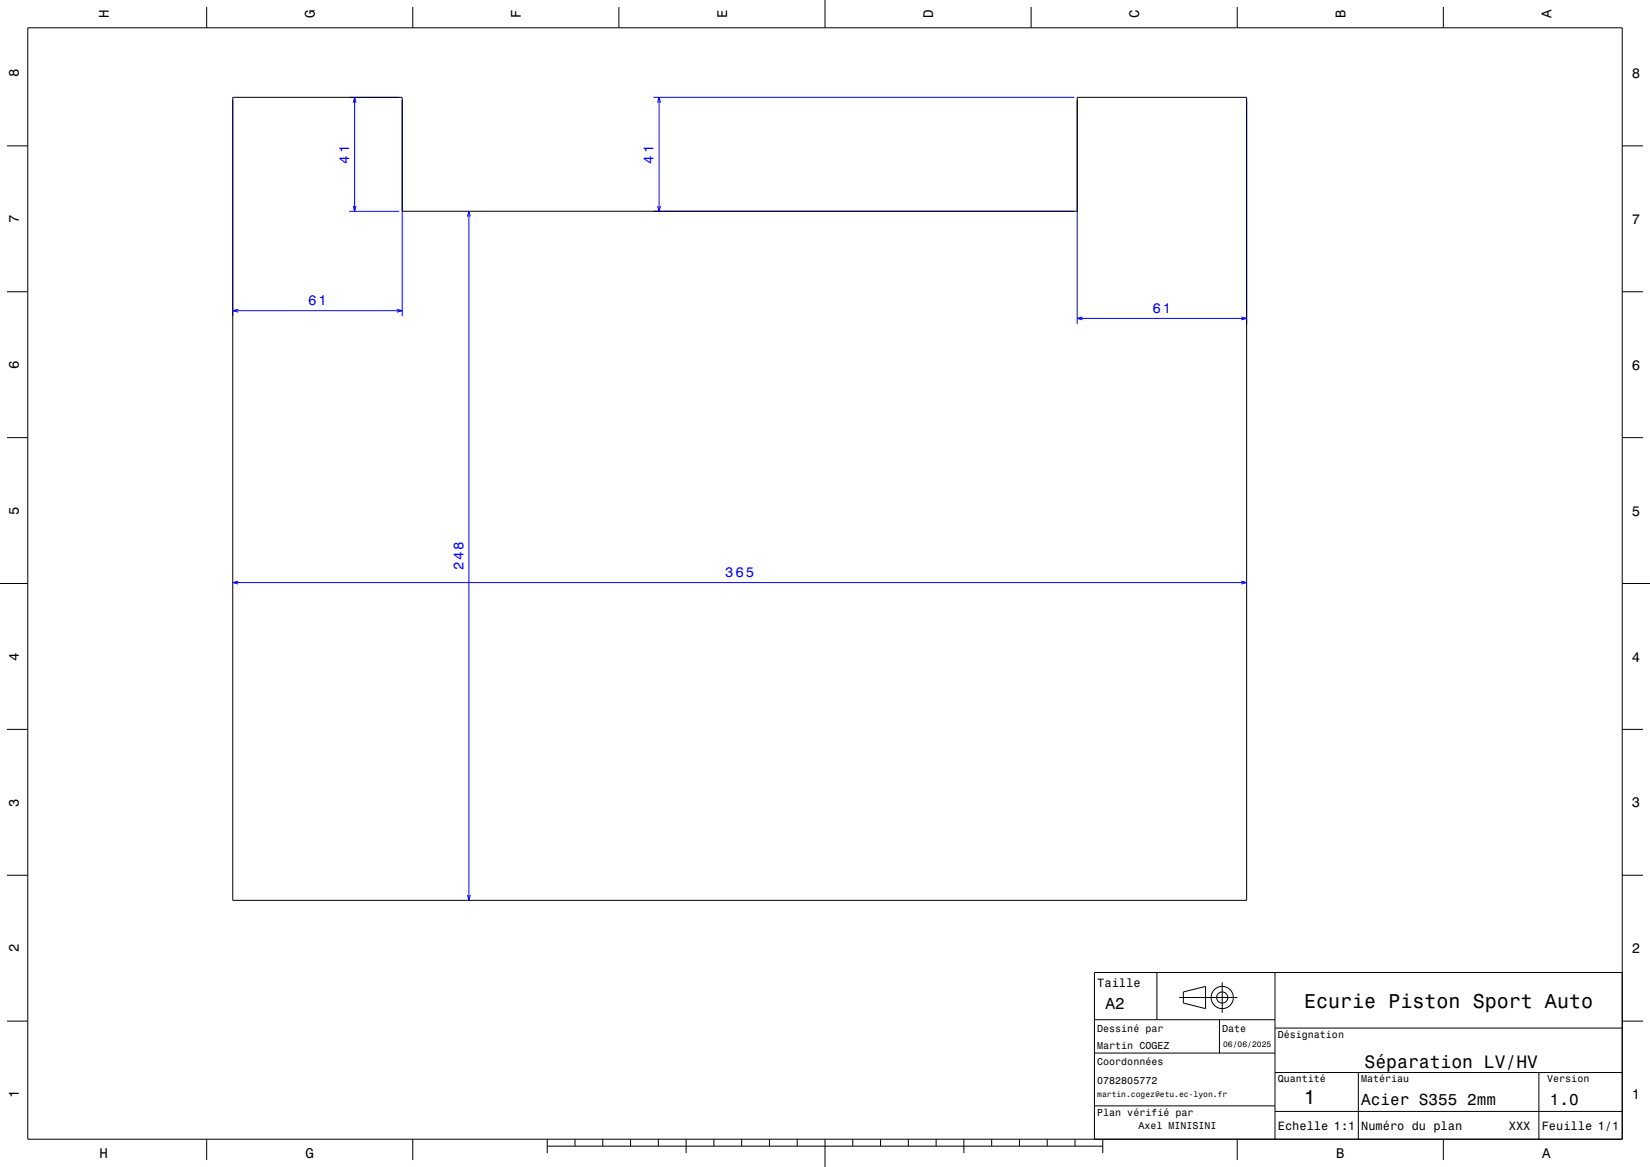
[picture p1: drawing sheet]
<svg xmlns="http://www.w3.org/2000/svg" width="594mm" height="420mm" viewBox="0 0 594 420" stroke-linecap="round" stroke-linejoin="round" font-family="sans-serif">
<g fill="none" stroke="#00f" stroke-width=".36">
<path d="M83.8 36.1v77.7M125.7 35h18M127.1 37l.6-2 .5 2M127.7 35v41M144.8 36.1v77.7M235.3 35h151.5M236.7 37l.6-2 .5 2M237.3 35v41M387.8 36.1v80.5M448.8 36.1v80.5M125.7 76h18M127.1 74.1l.6 1.9 .5-1.9"/>
<path d="M168.3 78l.5-2 .5 2M168.8 76v248M235.3 76h151.5M236.7 74.1l.6 1.9 .5-1.9M83.8 111.8h61M85.7 111.3l-1.9 .5 1.9 .5M142.9 111.3l1.9 .5-1.9 .5M387.8 114.6h61M389.7 114.1l-1.9 .5 1.9 .5M446.9 114.1l1.9 .5-1.9 .5M83.8 209.7h365M85.7 209.2l-1.9 .5 1.9 .5"/>
<path d="M446.9 209.2l1.9 .5-1.9 .5M168.3 322.1l.5 1.9 .5-1.9"/>
</g>
<g fill="none" stroke="#000" stroke-width=".36">
<path d="M10 10h574v400h-574zM74.4 2.5v7.5M148.6 2.5v7.5M222.8 2.5v7.5M297 0v10M371.2 2.5v7.5M445.4 2.5v7.5M519.6 2.5v7.5M83.8 35h61v41h243v-41h61v289h-365zM2.5 52.5h7.5M584 52.5h7.5M2.5 105h7.5"/>
<path d="M584 105h7.5M2.5 157.5h7.5M584 157.5h7.5M0 210h10M584 210h10M2.5 262.5h7.5M584 262.5h7.5M2.5 315h7.5M584 315h7.5M416.5 350v17M424.5 359h21M426 357l8-2v8l-8-2z"/>
<path d="M440 353.5v11M459 350v60M584 350h-190v60M2.5 367.5h7.5M394 367h65M394 379h65M439 367v12M459 370h125M584 367.5h7.5M394 398h65M459 386h125M489 386v24"/>
<path d="M554 386v24M74.4 410v7.5M148.6 410v7.5M197 412.5h200M197 410v5M207 410v2.5M217 410v2.5M227 410v2.5M237 410v2.5M247 410v5M257 410v2.5M267 410v2.5"/>
<path d="M277 410v2.5M287 410v2.5M297 410v10M307 410v2.5M317 410v2.5M327 410v2.5M337 410v2.5M347 410v5M357 410v2.5M367 410v2.5M377 410v2.5M387 410v2.5"/>
<path d="M397 410v5M445.4 410v7.5M459 400h125M519.6 410v7.5"/>
<circle cx="440" cy="359" r="2"/>
<circle cx="440" cy="359" r="4"/>
</g>
<g font-size="7.2">
<text x="469.5" y="362.6">Ecurie Piston Sport Auto</text>
<text x="469.3" y="397.3">1</text>
</g>
<text font-size="6.5" x="491.3" y="384.5">Séparation LV/HV</text>
<g font-size="5.8">
<text x="398" y="363.1">A2</text>
<text x="490" y="397.6">Acier S355 2mm</text>
<text x="558" y="397.6">1.0</text>
</g>
<g font-size="5">
<text x="39.1" y="6.5" transform="rotate(-90 39.1 6.5)">H</text>
<text x="113.3" y="6.5" transform="rotate(-90 113.3 6.5)">G</text>
<text x="187.5" y="6.5" transform="rotate(-90 187.5 6.5)">F</text>
<text x="261.7" y="6.5" transform="rotate(-90 261.7 6.5)">E</text>
<text x="335.9" y="6.5" transform="rotate(-90 335.9 6.5)">D</text>
<text x="410.1" y="6.5" transform="rotate(-90 410.1 6.5)">C</text>
<text x="484.3" y="6.5" transform="rotate(-90 484.3 6.5)">B</text>
<text x="558.5" y="6.5" transform="rotate(-90 558.5 6.5)">A</text>
<text x="6.8" y="27.8" transform="rotate(-90 6.8 27.8)">8</text>
<text x="587.5" y="28.1">8</text>
<text x="6.8" y="80.3" transform="rotate(-90 6.8 80.3)">7</text>
<text x="587.5" y="80.6">7</text>
<text x="6.8" y="132.8" transform="rotate(-90 6.8 132.8)">6</text>
<text x="587.5" y="133.1">6</text>
<text x="6.8" y="185.3" transform="rotate(-90 6.8 185.3)">5</text>
<text x="587.5" y="185.6">5</text>
<text x="6.8" y="237.8" transform="rotate(-90 6.8 237.8)">4</text>
<text x="587.5" y="238.1">4</text>
<text x="6.8" y="290.3" transform="rotate(-90 6.8 290.3)">3</text>
<text x="587.5" y="290.6">3</text>
<text x="6.8" y="342.8" transform="rotate(-90 6.8 342.8)">2</text>
<text x="587.5" y="343.1">2</text>
<text x="6.8" y="395.3" transform="rotate(-90 6.8 395.3)">1</text>
<text x="587.5" y="395.6">1</text>
<text x="35.8" y="416.8">H</text>
<text x="110" y="416.8">G</text>
<text x="481" y="416.8">B</text>
<text x="555.2" y="416.8">A</text>
</g>
<g font-size="5" fill="#00f">
<text x="125.7" y="58.9" transform="rotate(-90 125.7 58.9)">41</text>
<text x="235.3" y="58.9" transform="rotate(-90 235.3 58.9)">41</text>
<text x="110.9" y="109.8">61</text>
<text x="414.9" y="112.6">61</text>
<text x="166.8" y="205.3" transform="rotate(-90 166.8 205.3)">248</text>
<text x="261" y="207.7">365</text>
</g>
<g font-size="4.3">
<text x="395" y="355.2">Taille</text>
<text x="460" y="406.6">Echelle 1:1</text>
<text x="490" y="406.6">Numéro du plan</text>
<text x="543.2" y="406.6">XXX</text>
<text x="555" y="406.6">Feuille 1/1</text>
</g>
<g font-size="3.6">
<text x="395" y="371.3">Dessiné par</text>
<text x="440" y="371.3">Date</text>
<text x="395" y="377.5">Martin COGEZ</text>
<text x="460" y="373.5">Désignation</text>
<text x="395" y="383.5">Coordonnées</text>
<text x="460" y="389.5">Quantité</text>
<text x="490" y="389.5">Matériau</text>
<text x="557" y="389.5">Version</text>
<text x="395" y="390.2">0782805772</text>
<text x="395" y="401.5">Plan vérifié par</text>
<text x="409.8" y="406.3">Axel MINISINI</text>
</g>
<g font-size="2.9">
<text x="440.3" y="376.8">06/06/2025</text>
<text x="395" y="394.8">martin.cogez@etu.ec-lyon.fr</text>
</g>
</svg>
